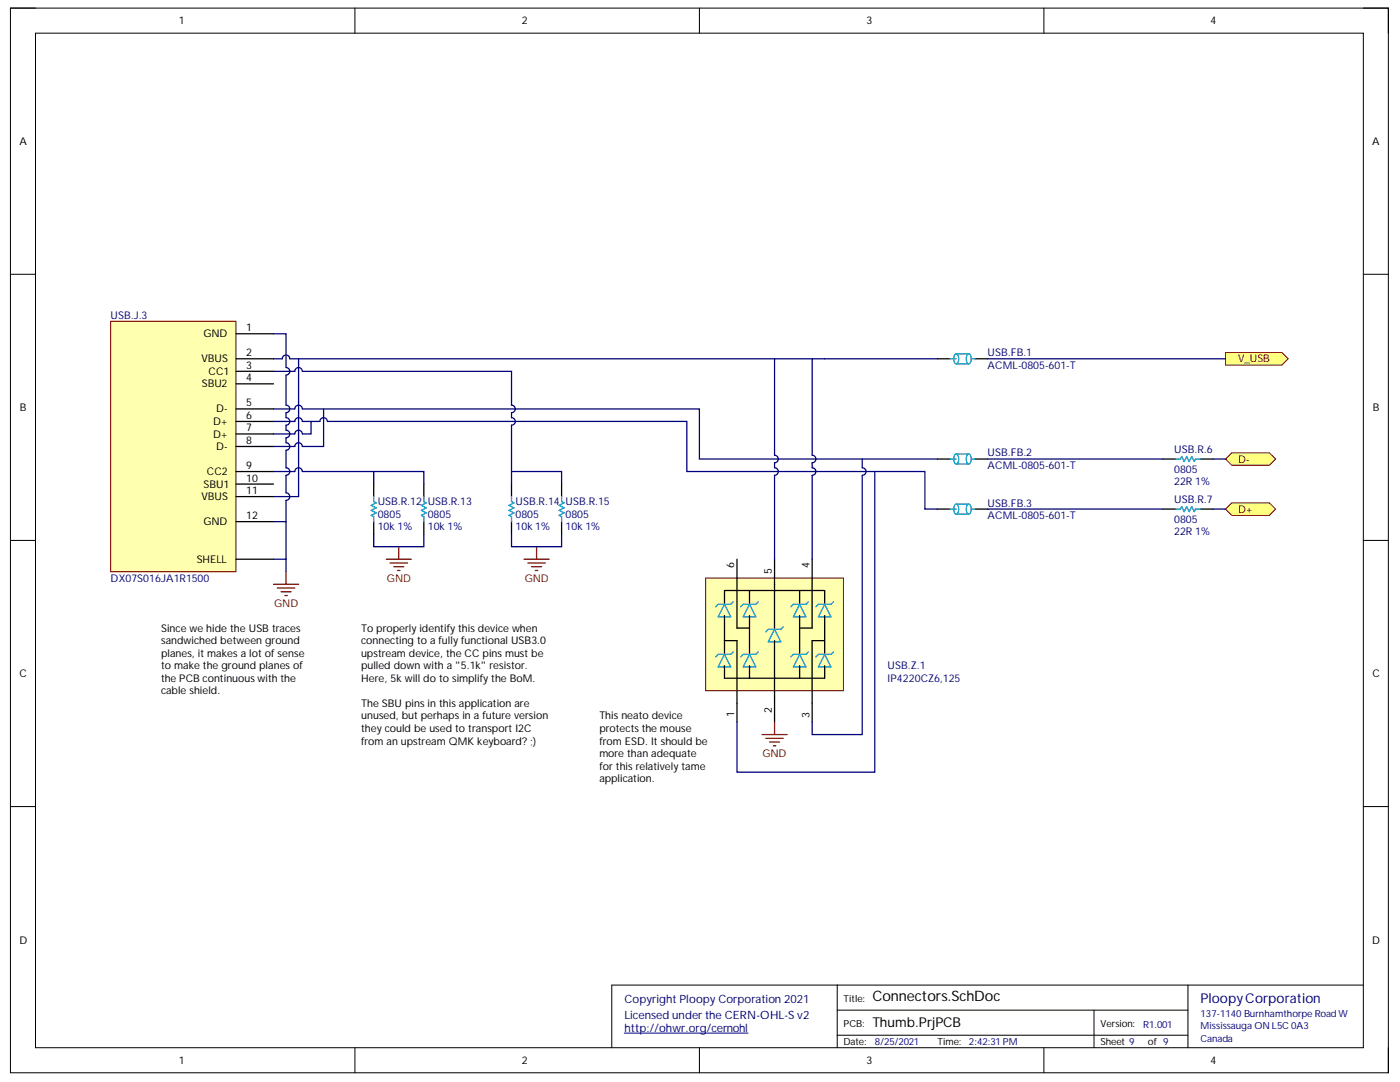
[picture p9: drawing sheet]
<svg xmlns="http://www.w3.org/2000/svg" width="279mm" height="216mm" viewBox="0 0 279 216" stroke-linecap="round" stroke-linejoin="round" font-family="sans-serif">
<path d="M2.1 1.6h275v212.5h-275z" fill="none" stroke="#000" stroke-width=".2"/>
<path d="M7.1 6.6h265v202.5h-265z" fill-rule="evenodd" fill="#fff"/>
<g fill="none" stroke="#000" stroke-width=".2">
<path d="M2.1 1.6h5M7.1 6.6h265v202.5h-265zM70.8 1.6v5M139.6 1.6v5M208.3 1.6v5M272.1 1.6h5v5M2.1 54.7h5M272.1 54.7h5M2.1 107.8h5M272.1 107.8h5M2.1 160.9h5M272.1 160.9h5"/>
<path d="M167.1 196.6v12.5M237.1 196.6v12.5M272.1 196.6h-150v12.5M70.8 209.1v5M139.6 209.1v5M167.1 201.6h70M167.1 206.6h70M208.3 209.1v5M218.3 201.6v7.5M277.1 209.1v5"/>
</g>
<path d="M124.6 206.2h24.7" fill="none" stroke="#000080" stroke-width=".2"/>
<path d="M232.1 91.6h2.5M239.6 91.6h2.5" fill="none" stroke="#000" stroke-width=".25"/>
<path d="M234.6 91.6h1l.2-.5 .5 1 .5-1 .5 1 .5-1 .5 1 .3-.5h1" fill="none" stroke="#009cca" stroke-width=".25"/>
<path d="M140.8 115.3h27.5v22.5h-27.5z" fill-rule="evenodd" fill="#ffffb0"/>
<path d="M140.8 115.3h27.5v22.5h-27.5z" fill="none" stroke="#800000" stroke-width=".2"/>
<g fill="none" stroke="#000" stroke-width=".25">
<path d="M147.1 111.6v13.7h2.5M149.6 117.8v2.5M154.6 111.6v13.7M159.6 117.8v2.5M162.1 111.6v13.7h-2.5M232.1 101.6h2.5M239.6 101.6h2.5M144.6 127.8h2.5v16.3M144.6 120.3v-2.5h20v2.5M144.6 122.8v7.5M144.6 132.8v2.5h20v-2.5M149.6 122.8v7.5"/>
<path d="M149.6 132.8v2.5M154.6 127.8v16.3M159.6 122.8v7.5M159.6 132.8v2.5M164.6 127.8h-2.5v16.3M164.6 122.8v7.5"/>
</g>
<g fill="none" stroke="#009cca" stroke-width=".25">
<path d="M234.6 101.6h1l.2-.5 .5 1 .5-1 .5 1 .5-1 .5 1 .3-.5h1M144.6 120.6l1.2 2.5h-2.5zM144.6 130.6l1.2 2.5h-2.5zM146.3 120.1l-.5 .5h-2.5l-.5 .5M146.3 130.1l-.5 .5h-2.5l-.5 .5M149.6 120.6l1.2 2.5h-2.5zM149.6 130.6l1.2 2.5h-2.5zM151.3 120.1l-.5 .5h-2.5l-.5 .5M151.3 130.1l-.5 .5h-2.5l-.5 .5M154.6 125.6l1.2 2.5h-2.5zM156.3 125.1l-.5 .5h-2.5l-.5 .5M159.6 120.6l1.2 2.5h-2.5z"/>
<path d="M159.6 130.6l1.2 2.5h-2.5zM161.3 120.1l-.5 .5h-2.5l-.5 .5M161.3 130.1l-.5 .5h-2.5l-.5 .5M164.6 120.6l1.2 2.5h-2.5zM164.6 130.6l1.2 2.5h-2.5zM166.3 120.1l-.5 .5h-2.5l-.5 .5M166.3 130.1l-.5 .5h-2.5l-.5 .5"/>
</g>
<path d="M32.1 124.1h30v20h-30z" fill-rule="evenodd" fill="#fff"/>
<path d="M32.1 124.1h30v20h-30z" fill="none" stroke="#fff" stroke-width=".2"/>
<path d="M152.1 146.6h5M152.8 147.3h3.5M153.6 148.1h2M154.3 148.8h.5M154.6 144.1v2.5" fill="none" stroke="#800000" stroke-width=".25"/>
<path d="M244.6 91.6l1.2-1.3h7.5l1.3 1.3-1.3 1.2h-7.5z" fill-rule="evenodd" fill="#ffff80"/>
<path d="M244.6 91.6l1.2-1.3h7.5l1.3 1.3-1.3 1.2h-7.5z" fill="none" stroke="#800000" stroke-width=".2"/>
<path d="M244.6 101.6l1.2-1.3h7.5l1.3 1.3-1.3 1.2h-7.5z" fill-rule="evenodd" fill="#ffff80"/>
<path d="M244.6 101.6l1.2-1.3h7.5l1.3 1.3-1.3 1.2h-7.5z" fill="none" stroke="#800000" stroke-width=".2"/>
<path d="M244.6 70.3h11.2l1.3 1.3-1.3 1.3h-11.2z" fill-rule="evenodd" fill="#ffff80"/>
<path d="M244.6 70.3h11.2l1.3 1.3-1.3 1.3h-11.2z" fill="none" stroke="#800000" stroke-width=".2"/>
<path d="M119.6 141.6h22.5v22.5h-22.5z" fill-rule="evenodd" fill="#fff"/>
<path d="M119.6 141.6h22.5v22.5h-22.5z" fill="none" stroke="#fff" stroke-width=".2"/>
<path d="M187.1 71.6h2.5M194.6 71.6h2.5M187.1 91.6h2.5M194.6 91.6h2.5M187.1 101.6h2.5M194.6 101.6h2.5" fill="none" stroke="#000" stroke-width=".25"/>
<g fill="none" stroke="#009cca" stroke-width=".25">
<path d="M189.6 71.6h1.2M190.6 70.7l.2-.1a1.25 1.25 0 0 1 0 2 1.29 1.29 0 0 1-.2-1.9zM190.8 70.6h2.5M190.8 72.6h2.5M193.1 70.7l.2-.1a1.24 1.24 0 0 1 0 2 1.29 1.29 0 0 1-.2-1.9zM193.8 71.6h.8M189.6 91.6h1.2M190.6 90.7l.2-.1a1.25 1.25 0 0 1 0 2 1.29 1.29 0 0 1-.2-1.9zM190.8 90.6h2.5M190.8 92.6h2.5M193.1 90.7l.2-.1a1.24 1.24 0 0 1 0 2 1.29 1.29 0 0 1-.2-1.9zM193.8 91.6h.8"/>
<path d="M189.6 101.6h1.2M190.6 100.7l.2-.1a1.25 1.25 0 0 1 0 2 1.29 1.29 0 0 1-.2-1.9zM190.8 100.6h2.5M190.8 102.6h2.5M193.1 100.7l.2-.1a1.24 1.24 0 0 1 0 2 1.29 1.29 0 0 1-.2-1.9zM193.8 101.6h.8"/>
</g>
<path d="M54.6 116.6h5M55.3 117.3h3.5M56.1 118.1h2M56.8 118.8h.5M57.1 114.1v2.5" fill="none" stroke="#800000" stroke-width=".25"/>
<path d="M22.1 64.1h25v50h-25z" fill-rule="evenodd" fill="#ffffb0"/>
<path d="M22.1 64.1h25v50h-25z" fill="none" stroke="#800000" stroke-width=".2"/>
<g fill="none" stroke="#000" stroke-width=".25">
<path d="M47.1 66.6h7.5M47.1 71.6h7.5M47.1 74.1h7.5M47.1 76.6h7.5M47.1 84.1h7.5M47.1 81.6h7.5M47.1 96.6h7.5M47.1 99.1h7.5M47.1 94.1h7.5M47.1 86.6h7.5M47.1 89.1h7.5M47.1 111.6h7.5"/>
<path d="M47.1 104.1h7.5"/>
</g>
<path d="M72.1 124.1h37.5v27.5h-37.5z" fill-rule="evenodd" fill="#fff"/>
<path d="M72.1 124.1h37.5v27.5h-37.5z" fill="none" stroke="#fff" stroke-width=".2"/>
<path d="M74.6 96.6v2.5M84.6 96.6v2.5M102.1 96.6v2.5M112.1 96.6v2.5M74.6 104.1v2.5M84.6 104.1v2.5M102.1 104.1v2.5M112.1 104.1v2.5" fill="none" stroke="#000" stroke-width=".25"/>
<path d="M74.6 99.1v1l.5 .2-1 .5 1 .5-1 .5 1 .5-1 .5 .5 .3v1M84.6 99.1v1l.5 .2-1 .5 1 .5-1 .5 1 .5-1 .5 .5 .3v1M102.1 99.1v1l.5 .2-1 .5 1 .5-1 .5 1 .5-1 .5 .5 .3v1M112.1 99.1v1l.5 .2-1 .5 1 .5-1 .5 1 .5-1 .5 .5 .3v1" fill="none" stroke="#009cca" stroke-width=".25"/>
<path d="M77.1 111.6h5M77.8 112.3h3.5M78.6 113.1h2M79.3 113.8h.5M79.6 109.1v2.5M104.6 111.6h5M105.3 112.3h3.5M106.1 113.1h2M106.8 113.8h.5M107.1 109.1v2.5" fill="none" stroke="#800000" stroke-width=".25"/>
<g fill="none" stroke="#000080" stroke-width=".25">
<path d="M54.6 74.1h4.2a.75 .75 0 0 1 .8-.8 .75 .75 0 0 1 .7 .8h41.8v6.7a.75 .75 0 0 1 .7 .8 .75 .75 0 0 1-.7 .7v1a.75 .75 0 0 1 .7 .8 .75 .75 0 0 1-.7 .7v11.8M54.6 66.6h2.5v6.7a.75 .75 0 0 1 .7 .8 .75 .75 0 0 1-.7 .7v6a.75 .75 0 0 1 .7 .8 .75 .75 0 0 1-.7 .7v1a.75 .75 0 0 1 .7 .8 .75 .75 0 0 1-.7 .7v1a.75 .75 0 0 1 .7 .8 .75 .75 0 0 1-.7 .7v1a.75 .75 0 0 1 .7 .8 .75 .75 0 0 1-.7 .7v3.5a.75 .75 0 0 1 .7 .8 .75 .75 0 0 1-.7 .7v3.5a.75 .75 0 0 1 .7 .8 .75 .75 0 0 1-.7 .7v4.3M54.6 71.6h1.7a.75 .75 0 0 1 .8-.8 .75 .75 0 0 1 .7 .8h104.3M59.6 71.6v27.5h-5M154.6 71.6v19.2a.75 .75 0 0 1 .7 .8 .75 .75 0 0 1-.7 .7v1a.75 .75 0 0 1 .7 .8 .75 .75 0 0 1-.7 .7v16.8M187.1 71.6h-25v19.2a.75 .75 0 0 1 .7 .8 .75 .75 0 0 1-.7 .7v1a.75 .75 0 0 1 .7 .8 .75 .75 0 0 1-.7 .7v16.8M197.1 71.6h47.5M54.6 94.1h4.2a.75 .75 0 0 1 .8-.8 .75 .75 0 0 1 .7 .8h14.3v2.5M54.6 84.1h4.2a.75 .75 0 0 1 .8-.8 .75 .75 0 0 1 .7 .8h3.5a.75 .75 0 0 1 .8-.8 .75 .75 0 0 1 .7 .8M54.6 81.6h4.2a.75 .75 0 0 1 .8-.8 .75 .75 0 0 1 .7 .8h79.3v10h47.5M62.1 84.1v2.5h-1.8a.75 .75 0 0 0-.7-.8 .75 .75 0 0 0-.8 .8h-4.2M64.6 81.6v7.5h-4.3a.75 .75 0 0 0-.7-.8 .75 .75 0 0 0-.8 .8h-4.2"/>
<path d="M65.3 84.1h71.8v10h47.5v7.5h2.5M74.6 94.1h10v2.5M102.1 94.1h10v2.5M172.1 91.6v1.7a.75 .75 0 0 1 .7 .8 .75 .75 0 0 1-.7 .7v51.8h-10v-2.5M174.6 94.1v60h-27.5v-10M197.1 91.6h35M242.1 91.6h2.5M54.6 111.6h2.5v2.5M54.6 104.1h2.5v7.5M74.6 106.6v2.5h10v-2.5M102.1 106.6v2.5h10v-2.5M197.1 101.6h35"/>
<path d="M242.1 101.6h2.5"/>
</g>
<text font-size="2.9" x="174.1" y="199.8">Connectors.SchDoc</text>
<text font-size="2.7" fill="#000080" x="239.6" y="200.1">PloopyCorporation</text>
<text font-size="2.7" x="174.1" y="204.8">Thumb.PrjPCB</text>
<g font-size="2.3" fill="#000080">
<text x="124.6" y="200.2">Copyright Ploopy Corporation 2021</text>
<text x="124.6" y="203.4">Licensed underthe CERN-OHL-S v2</text>
<text x="124.6" y="205.9">http://ohwr.org/cernohl</text>
</g>
<g font-size="2.1">
<text x="35.7" y="4.8">1</text>
<text x="104.1" y="4.8">2</text>
<text x="172.9" y="4.8">3</text>
<text x="241.6" y="4.8">4</text>
<text x="3.9" y="28.9">A</text>
<text x="273.8" y="28.9">A</text>
<text x="40.6" y="67.3">GND</text>
<text x="49.1" y="66.1">1</text>
<text x="49.1" y="71">2</text>
<text x="40.2" y="72.3">VBUS</text>
<text x="40.3" y="77.3">SBU2</text>
<text x="41.6" y="74.8">CC1</text>
<text x="49.1" y="73.6">3</text>
<text x="49.1" y="76.1">4</text>
<text x="4" y="82">B</text>
<text x="43.1" y="82.3">D-</text>
<text x="49.1" y="83.6">6</text>
<text x="49.1" y="81.1">5</text>
<text x="274" y="82">B</text>
<text x="42.6" y="84.8">D+</text>
<text x="42.6" y="87.4">D+</text>
<text x="43.1" y="89.8">D-</text>
<text x="49.1" y="86.1">7</text>
<text x="49.1" y="88.6">8</text>
<text x="41.3" y="94.8">CC2</text>
<text x="49.1" y="93.5">9</text>
<text x="40.2" y="99.8">VBUS</text>
<text x="40.6" y="97.3">SBU1</text>
<text x="49.1" y="96.1">10</text>
<text x="49.1" y="98.6">11</text>
<text x="40.6" y="104.8">GND</text>
<text x="49.1" y="103.6">12</text>
<text x="39.3" y="112.3">SHELL</text>
<text x="146.5" y="113.3" transform="rotate(-90 146.5 113.3)">6</text>
<text x="161.6" y="113.3" transform="rotate(-90 161.6 113.3)">4</text>
<text x="154" y="114.6" transform="rotate(-90 154 114.6)">5</text>
<text x="32.1" y="126.1">Since we hide the USB traces</text>
<text x="32.1" y="128.6">sandwiched between ground</text>
<text x="32.1" y="131.1">planes, it makes a lot of sense</text>
<text x="72.1" y="126.1">To properly identify this device when</text>
<text x="72.1" y="128.6">connecting to a fully functional USB3.0</text>
<text x="72.1" y="131.1">upstream device, the CC pins must be</text>
<text x="3.9" y="135.2">C</text>
<text x="32.1" y="133.5">to make the ground planes of</text>
<text x="32.1" y="136.1">the PCB continuouswith the</text>
<text x="72.1" y="133.5">pulled down with a &quot;5.1k&quot; resistor.</text>
<text x="72.1" y="136.1">Here, 5k will do to simplify the BoM.</text>
<text x="273.9" y="135.2">C</text>
<text x="32.1" y="138.5">cable shield.</text>
<text x="72.1" y="141.1">The SBU pins in this application are</text>
<text x="72.1" y="143.5">unused, but perhaps in a future version</text>
<text x="119.6" y="143.5">This neato device</text>
<text x="146.5" y="143.1" transform="rotate(-90 146.5 143.1)">1</text>
<text x="154" y="142.2" transform="rotate(-90 154 142.2)">2</text>
<text x="161.6" y="143.4" transform="rotate(-90 161.6 143.4)">3</text>
<text x="72.1" y="146.1">they could be used to transport I2C</text>
<text x="72.1" y="148.6">from an upstream QMK keyboard? ;)</text>
<text x="119.6" y="146.1">protectsthe mouse</text>
<text x="119.6" y="148.6">from ESD. It should be</text>
<text x="119.6" y="151.1">more than adequate</text>
<text x="119.6" y="153.6">for this relatively tame</text>
<text x="119.6" y="156">application.</text>
<text x="3.9" y="188.3">D</text>
<text x="273.8" y="188.3">D</text>
<text x="35.7" y="212.3">1</text>
<text x="104.1" y="212.3">2</text>
<text x="172.9" y="212.3">3</text>
<text x="241.6" y="212.3">4</text>
</g>
<g font-size="2.1" fill="#000080">
<text x="22.1" y="63.6">USB.J.3</text>
<text x="197.1" y="71">USB.FB.1</text>
<text x="197.1" y="73.6">ACML-0805-601-T</text>
<text x="197.1" y="91.1">USB.FB.2</text>
<text x="197.1" y="93.5">ACML-0805-601-T</text>
<text x="234.3" y="90.3">USB.R.6</text>
<text x="234.3" y="94.3">0805</text>
<text x="75.4" y="100.8">USB.R.12 USB.R.13</text>
<text x="102.9" y="100.8">USB.R.14 USB.R.15</text>
<text x="197.1" y="101.1">USB.FB.3</text>
<text x="234.3" y="96.8">22R 1%</text>
<text x="234.3" y="100.3">USB.R.7</text>
<text x="75.4" y="105.8">10k 1%</text>
<text x="75.4" y="103.4">0805</text>
<text x="85.4" y="105.8">10k 1%</text>
<text x="85.4" y="103.4">0805</text>
<text x="102.9" y="105.8">10k 1%</text>
<text x="102.9" y="103.4">0805</text>
<text x="112.8" y="105.8">10k 1%</text>
<text x="112.8" y="103.4">0805</text>
<text x="197.1" y="103.6">ACML-0805-601-T</text>
<text x="234.3" y="106.8">22R 1%</text>
<text x="234.3" y="104.4">0805</text>
<text x="22.1" y="116">DX07S016JA1R1500</text>
<text x="177.1" y="133.5">USB.Z.1</text>
<text x="177.1" y="136.1">IP4220CZ6,125</text>
</g>
<g font-size="2.1" fill="#800000">
<text x="247.1" y="72.3">V_USB</text>
<text x="247.1" y="92.4">D-</text>
<text x="247.1" y="102.3">D+</text>
<text x="77.2" y="116">GND</text>
<text x="104.7" y="116">GND</text>
<text x="54.7" y="121.1">GND</text>
<text x="152.2" y="151.1">GND</text>
</g>
<g font-size="1.9">
<text x="168.3" y="199.9">Title:</text>
<text x="168.3" y="208.6">Date:</text>
<text x="168.3" y="204.8">PCB:</text>
<text x="187.1" y="208.6">Time:</text>
<text x="219.6" y="204.8">Version:</text>
<text x="219.6" y="208.6">Sheet 9</text>
<text x="229.1" y="208.6">of 9</text>
</g>
<g font-size="1.9" fill="#000080">
<text x="239.6" y="202.9">137-1140Burnhamthorpe Road W</text>
<text x="174.6" y="208.6">8/25/2021</text>
<text x="193.4" y="208.6">2:42:31 PM</text>
<text x="228.1" y="205.1">R1.001</text>
<text x="239.6" y="205.3">Mississauga ON L5C 0A3</text>
<text x="239.6" y="207.9">Canada</text>
</g>
</svg>
